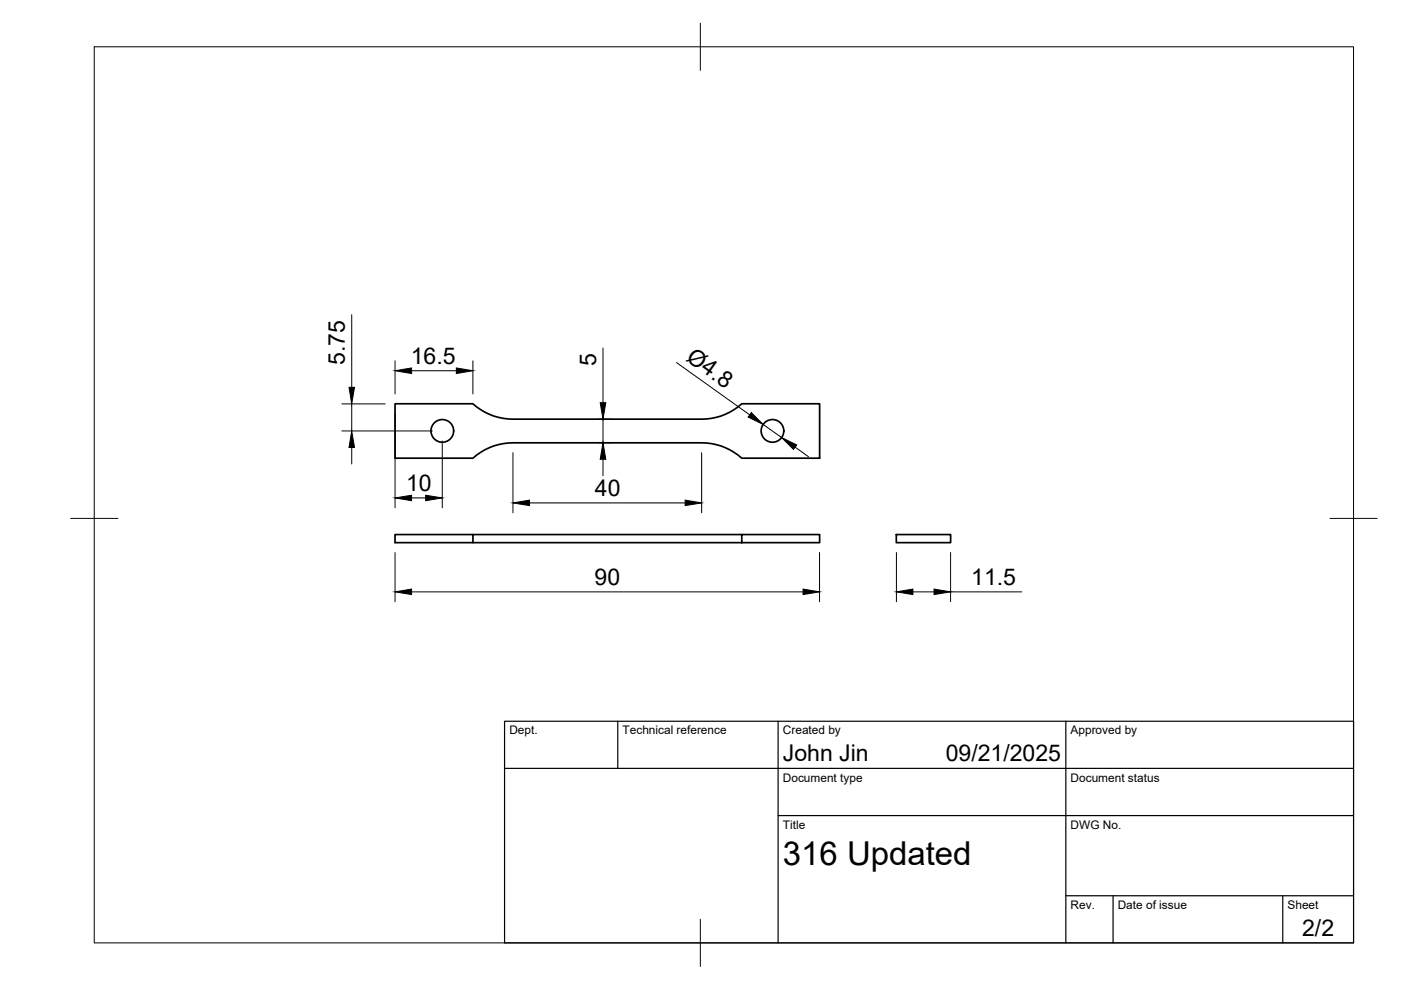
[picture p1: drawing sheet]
<svg xmlns="http://www.w3.org/2000/svg" width="297mm" height="210mm" viewBox="0 0 297 210" stroke-linecap="round" stroke-linejoin="round" font-family="sans-serif">
<!-- layer: Visible -->
<g fill="none" stroke="#000" stroke-width=".36">
<path d="M83.8 85.6h16.5a12.7 12.7 0 0 0 8.5 3.3h40a12.5 12.5 0 0 0 8.5-3.3h16.5v11.5h-16.5a12.7 12.7 0 0 0-8.5-3.2h-40a12.5 12.5 0 0 0-8.5 3.2h-16.5zM100.3 113.3h-16.5v1.8h90v-1.8h-16.5v1.8M157.3 113.3h-57v1.8M190 113.3h11.5v1.8h-11.5z"/>
<circle cx="93.8" cy="91.4" r="2.4"/>
<circle cx="163.8" cy="91.4" r="2.4"/>
</g>
<!-- layer: BORDER -->
<path d="M20 9.9h267v190h-267zM148.5 4.9v10M15 109.9h10M282 109.9h10M148.5 194.9v10" fill="none" stroke="#000" stroke-width=".21"/>
<!-- layer: TITLEBLOCK -->
<path d="M107 152.9h180v47h-180zM131 152.9v10M165 152.9v47M226 152.9v47M107 162.9h180M165 172.9h122M226 189.9h61M236 189.9v10M272 189.9v10" fill="none" stroke="#000" stroke-width=".25"/>
<!-- layer: FD_Dimensions -->
<g fill="none" stroke="#000" stroke-width=".21">
<path d="M74.6 66.7v15.4M83.8 76.5v7M87.3 78.6h9.5M100.3 76.5v7M127.8 73.8v11.6M143.4 76.9l15.6 11.1M72.5 91.4h19.2M72.5 85.6h9.2M74.6 85.6v5.8M74.6 94.9v3.5M83.8 87.7v20M93.8 93.5v14.2"/>
<path d="M108.8 96v12.7M126.9 88.9h3M126.9 93.9h3M127.8 88.9v5M127.8 97.4v3.5M148.8 96v12.7M161.8 90l3.9 2.8M168.6 94.8l2.8 2M83.8 117.2v10.4M87.3 105.6h3M112.3 106.6h33M173.8 117.2v10.4"/>
<path d="M190.1 117.2v10.4M201.5 117.2v10.4M87.3 125.5h83M193.5 125.5h4.5M201.5 125.5h15.1"/>
</g>
<g fill="#000" stroke="#000" stroke-width=".21">
<path d="M83.8 78.6l3.5-.6v1.2zM96.8 78l3.5 .6-3.5 .6zM74.6 91.4l.6 3.5h-1.2zM74 82.1h1.2l-.6 3.5zM127.8 93.9l.6 3.5h-1.1zM127.3 85.4h1.1l-.6 3.5zM159.3 87.5l2.5 2.5-3.2-1.6zM165.7 92.8l3.2 1.5-.7 1zM83.8 105.6l3.5-.6v1.2zM90.3 105l3.5 .6-3.5 .6zM108.8 106.6l3.5-.6v1.2zM145.3 106l3.5 .6-3.5 .6z"/>
<path d="M83.8 125.5l3.5-.6v1.2zM170.3 124.9l3.5 .6-3.5 .6zM190.1 125.5l3.4-.6v1.2zM198 124.9l3.5 .6-3.5 .6z"/>
</g>
<text font-size="7" x="166" y="183.4">316 Updated</text>
<g font-size="4.9">
<text x="73.1" y="77.4" transform="rotate(-90 73.1 77.4)">5.75</text>
<text x="87.1" y="77.1">16.5</text>
<text x="126.4" y="77.7" transform="rotate(-90 126.4 77.7)">5</text>
<text x="145.3" y="76.3" transform="rotate(35 145.3 76.3)">Ø4.8</text>
<text x="86.1" y="104.1">10</text>
<text x="126.1" y="105.2">40</text>
<text x="126.1" y="124">90</text>
<text x="205.9" y="124">11.5</text>
<text x="166" y="161.4">John Jin</text>
<text x="200.5" y="161.4">09/21/2025</text>
<text x="276.1" y="198.6">2/2</text>
</g>
<g font-size="2.5">
<text x="108" y="155.7">Dept.</text>
<text x="132" y="155.7">Technical reference</text>
<text x="166" y="155.7">Created by</text>
<text x="227" y="155.7">Approved by</text>
<text x="166" y="165.7">Document type</text>
<text x="227" y="165.7">Document status</text>
<text x="166" y="175.7">Title</text>
<text x="227" y="175.7">DWG No.</text>
<text x="227" y="192.7">Rev.</text>
<text x="237" y="192.7">Date of issue</text>
<text x="273" y="192.7">Sheet</text>
</g>
</svg>
